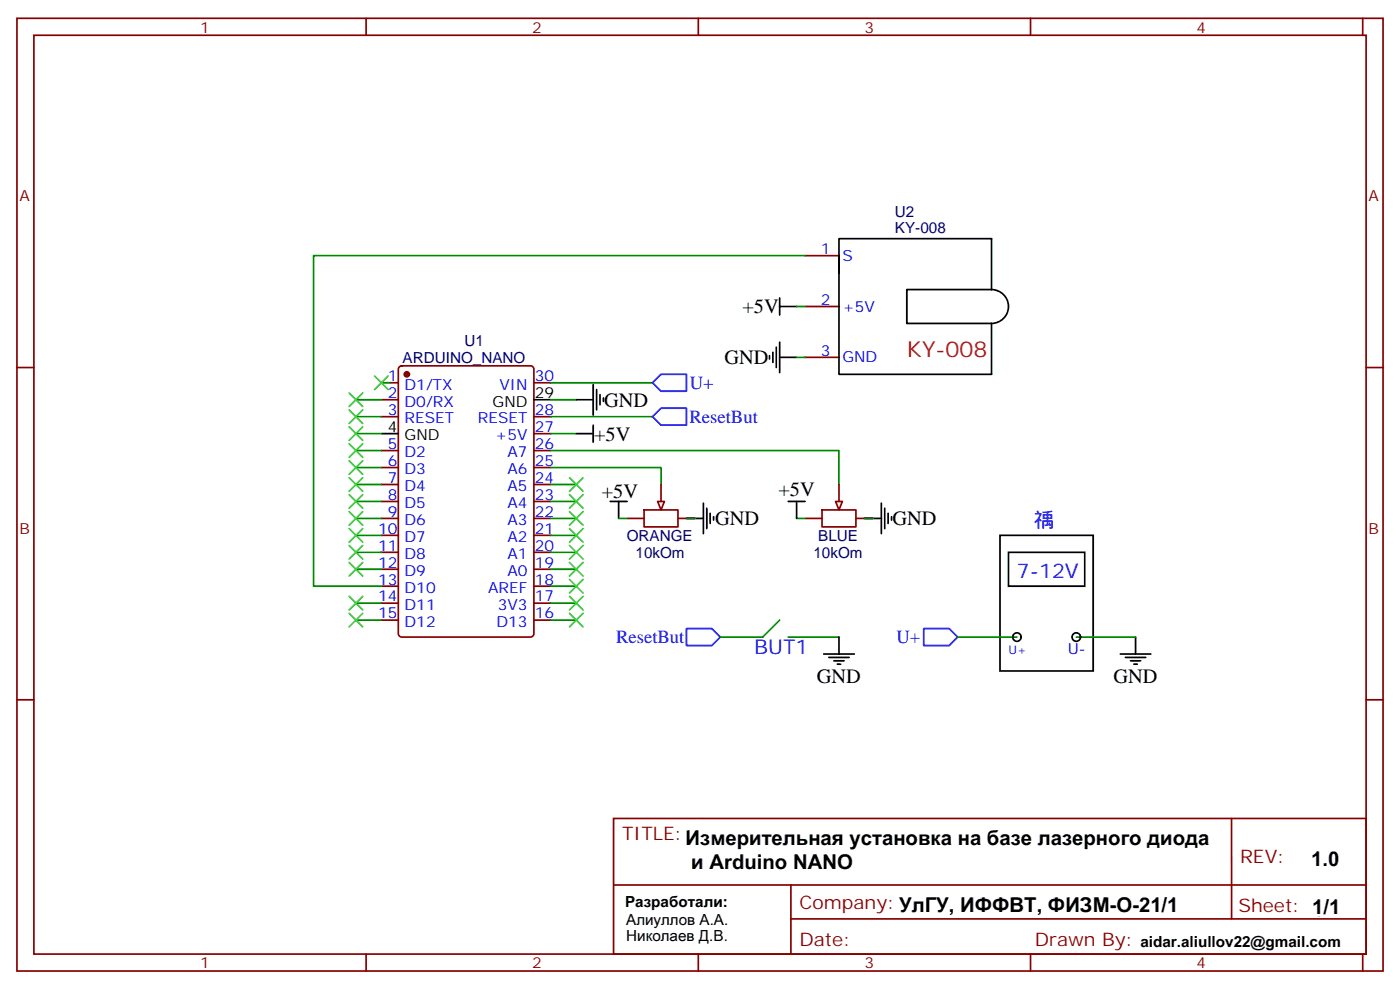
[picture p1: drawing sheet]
<svg xmlns="http://www.w3.org/2000/svg" width="291mm" height="206mm" viewBox="0 0 291 206" stroke-linecap="round" stroke-linejoin="round" font-family="sans-serif">
<g fill="none" stroke="#870000" stroke-width=".35">
<path d="M3.5 3.8h284.4v198.3h-284.4zM7.1 7.3h277.2v191.2h-277.2zM76.2 3.8v3.5M145.3 3.8v3.5M214.5 3.8v3.5M283.6 3.8v3.5M167.6 53.2h7M3.5 76.5h3.6M79.4 79.7h3.5M83.1 76.3l.5-.2h26.8a.71 .71 0 0 1 .7 .7v55.1a.76 .76 0 0 1-.7 .7h-26.8a.76 .76 0 0 1-.7-.7v-55.1zM111.1 79.7h3.6M167.6 63.8h7"/>
<path d="M167.6 74.4h7M284.3 76.5h3.6M79.4 83.2h3.5M79.4 86.7h3.5M79.4 93.8h3.5M79.4 97.3h3.5M111.1 86.7h3.6M111.1 93.8h3.6M111.1 97.3h3.6M111.1 90.2h3.6M79.4 100.8h3.5M79.4 104.4h3.5"/>
<path d="M79.4 107.9h3.5M79.4 111.4h3.5M79.4 114.9h3.5M79.4 118.5h3.5M111.1 100.8h3.6M111.1 104.4h3.6M111.1 107.9h3.6M111.1 111.4h3.6M111.1 114.9h3.6M111.1 118.5h3.6M130.5 107.9h3.6M134.1 106.1h7v3.5h-7z"/>
<path d="M137.6 100.8v3.6M141.1 107.9h3.5M79.4 122h3.5M79.4 125.5h3.5M79.4 129h3.5M111.1 122h3.6M111.1 125.5h3.6M111.1 129h3.6M3.5 145.6h3.6M284.3 145.6h3.6M127.7 170.3h156.6v28.2h-156.6zM256.3 170.3v20.9"/>
<path d="M76.2 198.5v3.6M127.7 184.2h156.5M145.3 198.5v3.6M164.6 191.2h119.6M164.6 184.2v14.1M214.5 198.5v3.6M283.6 198.5v3.6"/>
</g>
<path d="M174.6 53.2v-3.5h31.8v10.6h-17.7v7h17.7M174.6 56.7v-3.5v24.7h31.8v-10.6M206.3 60.3a3.5 3.5 0 0 1 3.6 3.5 3.5 3.5 0 0 1-3.5 3.5M79.4 90.2h3.5M111.1 83.2h3.6" fill="none" stroke="#000" stroke-width=".35"/>
<circle cx="84.7" cy="77.9" r=".53" fill="#870000" stroke="#870000" stroke-width=".35"/>
<g fill="none" stroke="#008700" stroke-width=".35">
<path d="M167.6 53.2h-102.3v68.8h14.1M79.4 79.7h1.7M114.7 79.7h21.1M74.1 90.2h5.3M74.1 83.2h5.3M74.1 97.3h5.3M74.1 93.8h5.3M74.1 86.7h5.3M114.7 86.7h21.1M114.7 93.8h59.9v7M114.7 97.3h22.9v3.5M114.7 90.2h5.2"/>
<path d="M114.7 83.2h5.2M74.1 100.8h5.3M74.1 107.9h5.3M74.1 111.4h5.3M74.1 114.9h5.3M74.1 118.5h5.3M74.1 104.4h5.3M114.7 104.4h5.2M114.7 100.8h5.2M114.7 107.9h5.2M114.7 111.4h5.2M114.7 114.9h5.2"/>
<path d="M114.7 118.5h5.2M74.1 129h5.3M74.1 125.5h5.3M114.7 122h5.2M114.7 125.5h5.2M114.7 129h5.2"/>
</g>
<g fill="none" stroke="#3c3" stroke-width=".35">
<path d="M78 78.2l2.8 2.9M80.8 78.2l-2.8 2.9M72.7 81.8l2.8 2.8M72.7 85.3l2.8 2.8M72.7 88.8l2.8 2.9M72.7 92.4l2.8 2.8M72.7 95.9l2.8 2.8M72.7 99.4l2.8 2.8M75.5 81.8l-2.8 2.8M75.5 85.3l-2.8 2.8M75.5 88.8l-2.8 2.9M75.5 92.4l-2.8 2.8"/>
<path d="M75.5 95.9l-2.8 2.8M75.5 99.4l-2.8 2.8M118.5 99.4l2.9 2.8M121.4 99.4l-2.9 2.8M72.7 102.9l2.8 2.9M72.7 106.5l2.8 2.8M72.7 110l2.8 2.8M72.7 113.5l2.8 2.8M72.7 117.1l2.8 2.8M75.5 102.9l-2.8 2.9M75.5 106.5l-2.8 2.8M75.5 110l-2.8 2.8"/>
<path d="M75.5 113.5l-2.8 2.8M75.5 117.1l-2.8 2.8M118.5 117.1l2.9 2.8M118.5 113.5l2.9 2.8M118.5 110l2.9 2.8M118.5 106.5l2.9 2.8M118.5 102.9l2.9 2.9M121.4 117.1l-2.9 2.8M121.4 113.5l-2.9 2.8M121.4 110l-2.9 2.8M121.4 106.5l-2.9 2.8M121.4 102.9l-2.9 2.9"/>
<path d="M72.7 124.1l2.8 2.8M72.7 127.6l2.8 2.9M75.5 124.1l-2.8 2.8M75.5 127.6l-2.8 2.9M118.5 127.6l2.9 2.9M118.5 124.1l2.9 2.8M118.5 120.6l2.9 2.8M121.4 127.6l-2.9 2.9M121.4 124.1l-2.9 2.8M121.4 120.6l-2.9 2.8"/>
</g>
<path d="M136.9 104.4h1.4l-.7 1.7z" fill="#f0f0f0" stroke="#870000" stroke-width=".35"/>
<path d="M167.6 107.9h3.5M171.1 106.1h7.1v3.5h-7.1zM174.6 100.8v3.6M178.2 107.9h3.5" fill="none" stroke="#870000" stroke-width=".35"/>
<path d="M173.9 104.4h1.4l-.7 1.7z" fill="#f0f0f0" stroke="#870000" stroke-width=".35"/>
<g fill="none" stroke="#000" stroke-width=".35">
<path d="M160.2 74v.7M160.9 73.3v2.1M161.6 72.2v4.3M162.3 63.8h3.5M162.3 62v3.5M162.3 71.2v6.3M162.3 74.4h3.5M119.9 90.2h3.6M119.9 83.2h3.6M123.5 80v6.4M123.5 88.5v3.5M124.2 81.1v4.2"/>
<path d="M124.9 82.1v2.1M125.6 82.8v.7M127 104.4h3.5M128.8 104.4v3.5M142.9 107.9h3.5M146.4 104.7v6.4M147.1 105.8v4.2M147.8 106.8v2.1M148.5 107.5v.7M164 104.4h3.6M165.8 104.4v3.5M179.9 107.9h3.5"/>
<path d="M183.4 104.7v6.4M184.1 105.8v4.2M184.9 106.8v2.1M185.6 107.5v.7M208.1 111.4h19.4v28.2h-19.4zM209.9 114.9h15.9v7.1h-15.9zM171.4 136.1h6.4M172.5 136.8h4.2M173.6 137.5h2.1M174.3 138.2h.7M174.6 132.6v3.5M233.2 136.1h6.3"/>
<path d="M234.2 136.8h4.3M235.3 137.5h2.1M236 138.2h.7M236.4 132.6v3.5"/>
<circle cx="211.7" cy="132.6" r=".88"/>
<circle cx="224" cy="132.6" r=".88"/>
</g>
<path d="M165.8 63.8h1.8M165.8 74.4h1.8M128.8 107.9h1.7M142.9 107.9h1.7M165.8 107.9h1.8M179.9 107.9h1.8M162.3 129l-3.6 3.6h-8.8M164 132.6h10.6M199.3 132.6h12.4M224 132.6h12.4" fill="none" stroke="#008700" stroke-width=".35"/>
<path d="M135.8 79.7l1.8-1.8h5.3v3.5h-5.3zM135.8 86.7l1.8-1.8h5.3v3.6h-5.3zM142.9 130.8h5.3l1.7 1.8-1.7 1.7h-5.3zM192.3 130.8h5.3l1.7 1.8-1.7 1.7h-5.3z" fill="none" stroke="#00f" stroke-width=".35"/>
<path d="M144.5 176.6a1.26 1.26 0 0 1-.7-1.3l.1-2.4 .5 .3 .1 1.5 .4 .2-.1 .3-.3-.2-.2-.8a.5 .5 0 0 1-.3-.6 .5 .5 0 0 1 .6-.4l.3 .1 .1 .3-.2-.6v-.8l.1-.2 1.2 .5a2.2 2.2 0 0 1 1.6 1.4 .48 .48 0 0 1-.4 .4 .48 .48 0 0 1-.5-.4 .9 .9 0 0 1 1.4 .3l-.1 .8a1.02 1.02 0 0 1-1.3-.4l.1-1.3a.75 .75 0 0 1 1.2-.4l.9 .3a2.2 2.2 0 0 1 1.7 1v1.4a.41 .41 0 0 1-.4 .2 .41 .41 0 0 1-.4-.3l.1-.7 2.3-1.1 1.4-.3 3.5 .1a1.93 1.93 0 0 1-1.3 1l-4.7 1.4 2-.5 1.7-.1h5.5l1.1-.2h9.6l5.9 .6h9.2l2.9-.2a43.1 43.1 0 0 1 10.9-.9l7.1 .5a75.7 75.7 0 0 0 10.8 .5l6.1 .4 6.1 .2h14.8l1.3 .1h4.6l1.1 .3-6 .2-1.5-.1 .4-.6 2.2-1 1.3-.9h2.3l.4 .2-4.5 .1-16.3-1.3-1.4-.3h-.5l14.2 1.3-4.7 .1-4.6 .5h-1.8l2.7-.5h10l1.6 .4 .5 .3 .2 .3-.3 .3h-15.5l-3.2 .4h-1.8l3.4-.2a13.6 13.6 0 0 0 5.3-1l-5.7-.6-10.9-.1 9.7-.1 2.3 .2h-2.7l-2.9 .2a2.49 2.49 0 0 1-1.8 .3l-1.3 .2-3.9 .2-15.7 .1a43.9 43.9 0 0 0 8.1-.4l8.9-.2-1.7-.4-8.5-.7-4.8-.5-5.1-.2h-7.1l4.1 .4h10.2l-1.3-.3-2.8 .1a19.6 19.6 0 0 0-6.1 1.4l.2 .1h4.9h-7.5l-2.8 .1-3.8 .7a38.4 38.4 0 0 1-8.8 .7l.5-.2 .9-.1 1-.4 5.4-.5 4.7-.6h-13.5l-3.4 .1-4 .4-2.2 .7 2.7-.1 5.5-.6a.89 .89 0 0 0 .9-.4l-6.3-.8-7.9-.1-3.3 .7-2.1 1 .2 .2h5.5a20.4 20.4 0 0 1 6.7 1.3 1.87 1.87 0 0 1-1.5 .8l-1.7 .6-15.6 .2-3.8 .4-1 .3a1.64 1.64 0 0 0-1.7 .9l.2 .2 .5-.2h20.6l1.4-.2a21.7 21.7 0 0 1 6.5-.2l-1.9 .4h-3.6l-.6-.1-.2-.2 .2-.2 10.4 .1-2.2-.1-4.6-.6h-6.3l-.6-.1 9.2-.1 6.7 .6M276.4 177.7l-.1-.4 .1-.2h1.1l.7 .3a.9 .9 0 0 1 .9 .9 .9 .9 0 0 1-1 .8h-2.1a.46 .46 0 0 1-.5-.2 .46 .46 0 0 1 .1-.6 1.14 1.14 0 0 1 1.2-.8l.2 .2v.8l-.7 1.1a1.88 1.88 0 0 1-2.3 1.4h-.3a.73 .73 0 0 1-.8-.3 .73 .73 0 0 1 .1-.9 2.24 2.24 0 0 1 1.5-1.5h1.8a1.86 1.86 0 0 1 1.8 1v.4a1.21 1.21 0 0 1-1.4 1.5 3.2 3.2 0 0 1-2.4-.8v-.9l.5-.9 .3-.3h.5a.92 .92 0 0 1-.1 1.3l-1.3 1.8a1.35 1.35 0 0 1-1.5 .6 1.35 1.35 0 0 1-1-1.3v-1.8l.5-2.3a.56 .56 0 0 1 .2-.6 .56 .56 0 0 1 .6-.1l.3 .4 .1 .8v1.3M274.3 186.3h-1.4l-.5 .7a.3 .3 0 0 0-.2 .2 .3 .3 0 0 0 .2 .3h.7l.4-.4 1.9-.5 2.2-.2a.61 .61 0 0 1 .6 .7 .61 .61 0 0 1-.8 .5h-3.7l-.5 .4-.1 .4 .5 .2-.5 .6 1.2-.2h.3l.1 .2-1.3 .3-.7-.1 .3-.2h5.3" fill="none" stroke="#fff" stroke-width="2.8"/>
<g font-size="6.3">
<text x="270.5" y="181.2">1.0</text>
<text x="270.8" y="190.7">1/1</text>
</g>
<text font-size="4.6" fill="#c00" x="188.7" y="74.4">KY-008</text>
<g font-size="4.2">
<text x="154.5" y="65.2">+5V</text>
<text x="150.8" y="75.8">GND</text>
<text x="125.8" y="84.6">GND</text>
<text x="123.6" y="91.7">+5V</text>
<text x="125.2" y="103.6">+5V</text>
<text x="162" y="103.2">+5V</text>
<text x="148.9" y="109.3">GND</text>
<text x="185.7" y="109.3">GND</text>
<text x="170" y="142.2">GND</text>
<text x="231.8" y="142.2">GND</text>
<text x="142.8" y="175.5">Измерительная установка на базе лазерного диода</text>
<text x="142.8" y="180.6">и Arduino NANO</text>
<text x="143.9" y="180.8">и Arduino NANO</text>
<text x="272.9" y="180.3">1.0</text>
</g>
<g font-size="4.2" fill="#00f">
<text x="215.2" y="109.6">䄔ἀ</text>
<text x="211.7" y="120.2">7-12V</text>
<text x="157" y="136.1">BUT1</text>
</g>
<g font-size="3.9" fill="#00f">
<text x="143.6" y="81">U+</text>
<text x="143.5" y="88">ResetBut</text>
<text x="128.2" y="133.8">ResetBut</text>
<text x="186.6" y="133.8">U+</text>
</g>
<g font-size="3.9" fill="#800">
<text x="129.5" y="174.9">TITLE:Измерительная установка на базе лазерного диода</text>
<text x="258.1" y="179.6">REV:</text>
<text x="166.4" y="189.1">Company:УлГУ, ИФФВТ, ФИЗМ-О-21/1</text>
<text x="257.7" y="189.7">Sheet: 1/1</text>
<text x="166.4" y="196.8">Date:</text>
<text x="215.4" y="196.9">Drawn By:</text>
</g>
<g font-size="3.2" fill="#800">
<text x="41.6" y="6.8">1</text>
<text x="110.8" y="6.8">2</text>
<text x="179.9" y="6.8">3</text>
<text x="249.1" y="6.8">4</text>
<text x="4.1" y="41.9">A</text>
<text x="284.9" y="41.9">A</text>
<text x="4.1" y="111.1">B</text>
<text x="284.9" y="111.1">B</text>
<text x="41.6" y="201.5">1</text>
<text x="110.8" y="201.5">2</text>
<text x="179.9" y="201.5">3</text>
<text x="249.1" y="201.5">4</text>
</g>
<g font-size="3.2" fill="#000080">
<text x="186.3" y="45.3">U2</text>
<text x="186.3" y="48.4">KY-008</text>
<text x="96.7" y="72">U1</text>
<text x="83.8" y="75.5">ARDUINO_NANO</text>
<text x="130.4" y="112.6">ORANGE</text>
<text x="170.3" y="112.6">BLUE</text>
<text x="132.3" y="116.1">10kOm</text>
<text x="169.3" y="116.1">10kOm</text>
</g>
<g font-size="3.2" fill="#00f">
<text x="170.8" y="52.8">1</text>
<text x="175.3" y="54.3">S</text>
<text x="170.8" y="63.4">2</text>
<text x="175.3" y="64.8">+5V</text>
<text x="170.8" y="74">3</text>
<text x="175.3" y="75.4">GND</text>
<text x="80.7" y="79.3">1</text>
<text x="80.7" y="82.8">2</text>
<text x="84.2" y="81.1">D1/TX</text>
<text x="103.9" y="81.1">VIN</text>
<text x="111.3" y="79.3">30</text>
<text x="80.7" y="86.4">3</text>
<text x="84.2" y="84.6">D0/RX</text>
<text x="84.2" y="88.1">RESET</text>
<text x="99.5" y="88.1">RESET</text>
<text x="111.3" y="89.9">27</text>
<text x="111.3" y="86.4">28</text>
<text x="80.7" y="93.4">5</text>
<text x="84.2" y="95.2">D2</text>
<text x="103" y="91.7">+5V</text>
<text x="105.6" y="95.2">A7</text>
<text x="111.3" y="93.4">26</text>
<text x="80.7" y="96.9">6</text>
<text x="80.7" y="100.5">7</text>
<text x="84.2" y="98.7">D3</text>
<text x="105.6" y="98.7">A6</text>
<text x="111.3" y="100.5">24</text>
<text x="111.3" y="96.9">25</text>
<text x="80.7" y="104">8</text>
<text x="80.7" y="107.5">9</text>
<text x="84.2" y="102.2">D4</text>
<text x="84.2" y="105.8">D5</text>
<text x="105.6" y="105.8">A4</text>
<text x="105.6" y="102.2">A5</text>
<text x="111.3" y="107.5">22</text>
<text x="111.3" y="104">23</text>
<text x="78.7" y="111.1">10</text>
<text x="84.2" y="109.3">D6</text>
<text x="84.2" y="112.8">D7</text>
<text x="105.6" y="112.8">A2</text>
<text x="105.6" y="109.3">A3</text>
<text x="111.3" y="111.1">21</text>
<text x="78.7" y="114.6">11</text>
<text x="78.7" y="118.1">12</text>
<text x="84.2" y="116.3">D8</text>
<text x="84.2" y="119.9">D9</text>
<text x="105.6" y="119.9">A0</text>
<text x="105.6" y="116.3">A1</text>
<text x="111.3" y="118.1">19</text>
<text x="111.3" y="114.6">20</text>
<text x="78.7" y="121.6">13</text>
<text x="78.7" y="125.2">14</text>
<text x="84.2" y="123.4">D10</text>
<text x="101.6" y="123.4">AREF</text>
<text x="111.3" y="125.2">17</text>
<text x="111.3" y="121.6">18</text>
<text x="78.7" y="128.7">15</text>
<text x="84.2" y="126.9">D11</text>
<text x="84.2" y="130.5">D12</text>
<text x="103.3" y="130.5">D13</text>
<text x="103.6" y="126.9">3V3</text>
<text x="111.3" y="128.7">16</text>
<text x="222.2" y="136.1">U-</text>
</g>
<g font-size="3.2">
<text x="111.3" y="82.8">29</text>
<text x="80.7" y="89.9">4</text>
<text x="102.5" y="84.6">GND</text>
<text x="84.2" y="91.7">GND</text>
<text x="130.1" y="188.7">Разработали:</text>
<text x="130.3" y="192.4">Алиуллов А.А.</text>
<text x="130.3" y="195.8">Николаев Д.В.</text>
<text x="237.4" y="197">aidar.aliullov22@gmail.com</text>
</g>
<text font-size="2.5" fill="#00f" x="209.9" y="136.1">U+</text>
</svg>
